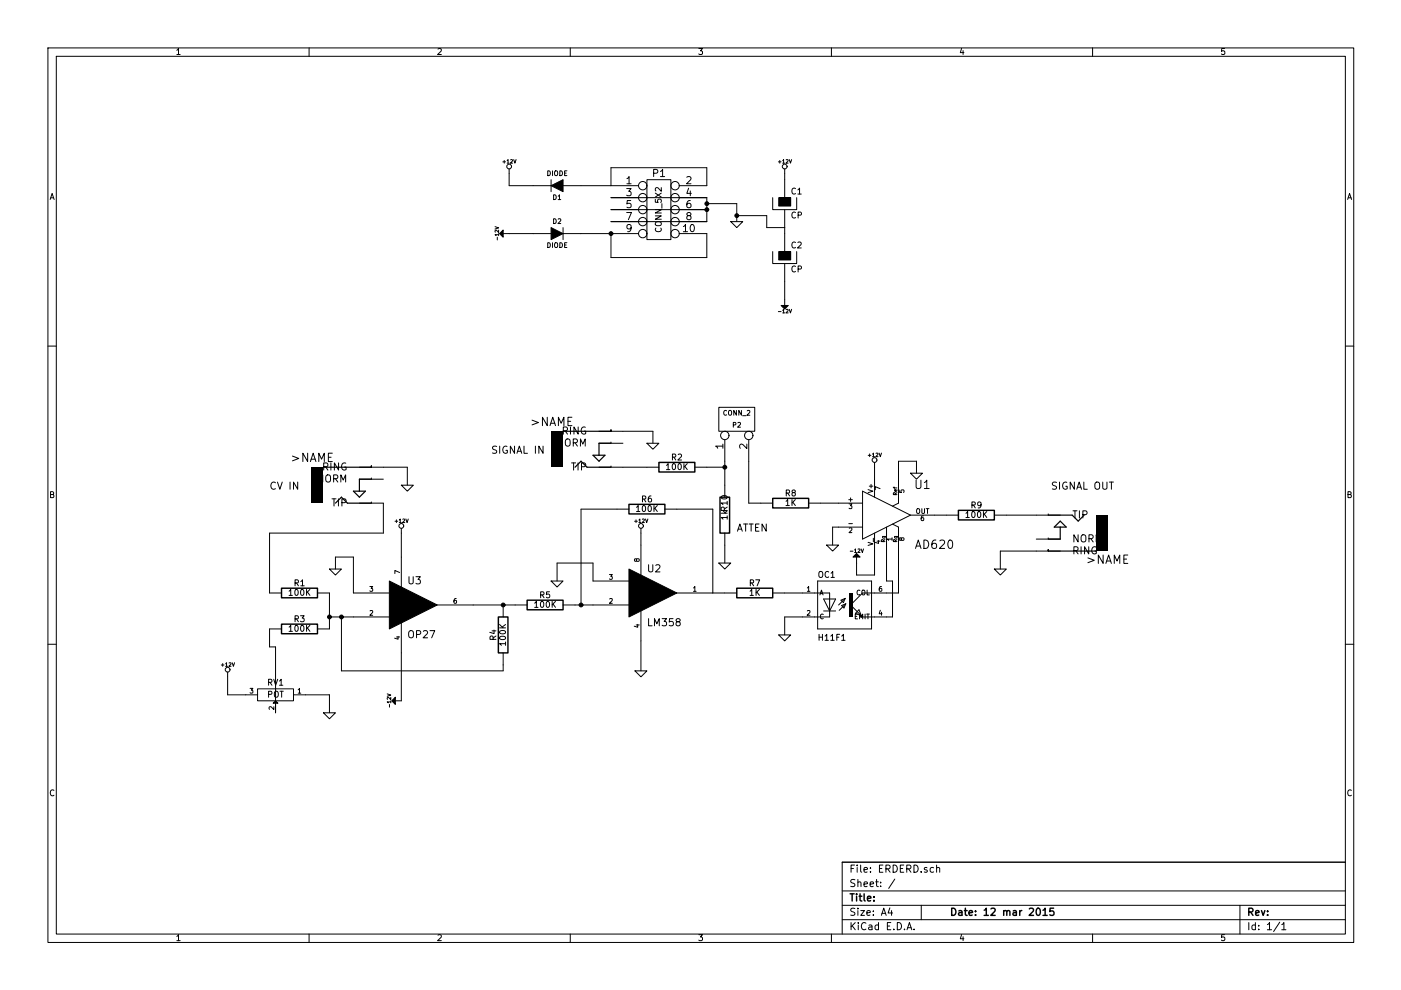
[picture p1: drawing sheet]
EESchema Schematic File Version 2  date Thu 12 Mar 2015 19:51:49 CET
LIBS:power
LIBS:device
LIBS:transistors
LIBS:conn
LIBS:linear
LIBS:regul
LIBS:74xx
LIBS:cmos4000
LIBS:adc-dac
LIBS:memory
LIBS:xilinx
LIBS:special
LIBS:microcontrollers
LIBS:dsp
LIBS:microchip
LIBS:analog_switches
LIBS:motorola
LIBS:texas
LIBS:intel
LIBS:audio
LIBS:interface
LIBS:digital-audio
LIBS:philips
LIBS:display
LIBS:cypress
LIBS:siliconi
LIBS:opto
LIBS:atmel
LIBS:contrib
LIBS:valves
LIBS:optocoupler
LIBS:erthenvar
LIBS:op27
LIBS:ERD-cache
EELAYER 25  0
EELAYER END
$Descr A4 11700 8267
encoding utf-8
Sheet 1 1
Title ""
Date "12 mar 2015"
Rev ""
Comp ""
Comment1 ""
Comment2 ""
Comment3 ""
Comment4 ""
$EndDescr
Wire Wire Line
	4850 1950 5100 1950
Wire Wire Line
	6050 4550 6050 4700
Wire Wire Line
	6550 2350 6550 2500
Wire Wire Line
	6550 1950 6550 1900
Wire Wire Line
	6550 1450 6550 1500
Wire Wire Line
	4250 1950 4450 1950
Wire Wire Line
	5900 1750 5100 1750
Wire Wire Line
	5900 1550 5900 1400
Wire Wire Line
	5900 1400 5100 1400
Wire Wire Line
	5100 1400 5100 1550
Wire Wire Line
	8650 4600 8350 4600
Wire Wire Line
	8350 4600 8350 4750
Wire Wire Line
	3400 4050 3400 3900
Wire Wire Line
	3400 3900 3200 3900
Wire Wire Line
	8400 4300 8650 4300
Wire Wire Line
	6350 4200 6250 4200
Wire Wire Line
	6250 4200 6250 3850
Wire Wire Line
	7300 4000 7300 3900
Wire Wire Line
	6950 4550 6950 4400
Wire Wire Line
	6950 4400 7000 4400
Wire Wire Line
	7500 4600 7500 4950
Wire Wire Line
	7500 4950 7400 4950
Wire Wire Line
	6550 4950 6700 4950
Wire Wire Line
	4650 4850 4650 4700
Wire Wire Line
	4650 4700 4950 4700
Wire Wire Line
	4950 4700 4950 4850
Wire Wire Line
	5350 5350 5350 5600
Connection ~ 4850 5050
Wire Wire Line
	5150 4250 4850 4250
Wire Wire Line
	4850 4250 4850 5050
Connection ~ 4200 5050
Wire Wire Line
	4300 5050 3950 5050
Wire Wire Line
	2250 5250 2250 5400
Wire Wire Line
	2250 5400 2300 5400
Wire Wire Line
	2300 5400 2300 5950
Wire Wire Line
	3350 5450 3350 5850
Wire Wire Line
	2950 4950 2950 4650
Wire Wire Line
	2950 4650 2800 4650
Wire Wire Line
	2800 4650 2800 4750
Wire Wire Line
	2850 5150 2850 5600
Wire Wire Line
	2850 5600 4200 5600
Wire Wire Line
	4200 5600 4200 5550
Connection ~ 2850 5150
Wire Wire Line
	2750 5150 2950 5150
Wire Wire Line
	2750 5250 2750 4950
Connection ~ 2750 5150
Wire Wire Line
	2550 5800 2750 5800
Wire Wire Line
	2750 5800 2750 5950
Wire Wire Line
	3350 4650 3350 4450
Wire Wire Line
	1900 5650 1900 5800
Wire Wire Line
	1900 5800 2050 5800
Wire Wire Line
	3200 4200 3200 4450
Wire Wire Line
	3200 4450 2250 4450
Wire Wire Line
	2250 4450 2250 4950
Wire Wire Line
	4800 5050 4950 5050
Wire Wire Line
	5650 4250 5950 4250
Wire Wire Line
	5950 4250 5950 4950
Wire Wire Line
	5350 4550 5350 4450
Wire Wire Line
	5950 4950 6050 4950
Wire Wire Line
	6550 5300 6550 5150
Wire Wire Line
	6550 5150 6700 5150
Wire Wire Line
	7400 4600 7400 4850
Wire Wire Line
	7400 4850 7450 4850
Wire Wire Line
	7450 4850 7450 5150
Wire Wire Line
	7450 5150 7400 5150
Wire Wire Line
	7150 4700 7150 4800
Wire Wire Line
	7150 4800 7300 4800
Wire Wire Line
	7300 4800 7300 4600
Wire Wire Line
	7500 4000 7500 3850
Wire Wire Line
	7500 3850 7650 3850
Wire Wire Line
	7650 3850 7650 3950
Wire Wire Line
	6850 4200 7000 4200
Wire Wire Line
	7800 4300 7900 4300
Wire Wire Line
	5200 3900 5400 3900
Wire Wire Line
	6050 3900 5900 3900
Wire Wire Line
	5200 3600 5450 3600
Wire Wire Line
	5450 3600 5450 3700
Wire Wire Line
	5100 1550 4850 1550
Wire Wire Line
	5100 1650 5900 1650
Wire Wire Line
	5100 1850 5900 1850
Wire Wire Line
	4450 1550 4250 1550
Wire Wire Line
	4250 1550 4250 1450
Wire Wire Line
	5900 1700 6150 1700
Wire Wire Line
	6150 1700 6150 1850
Connection ~ 5900 1700
Wire Wire Line
	5900 1850 5900 1650
Connection ~ 5900 1750
Wire Wire Line
	6150 1800 6400 1800
Connection ~ 6150 1800
Wire Wire Line
	6400 1800 6400 1900
Wire Wire Line
	6400 1900 6550 1900
Wire Wire Line
	6050 4050 6050 3850
Connection ~ 6050 3900
Connection ~ 5100 1950
Wire Wire Line
	5100 1950 5100 2150
Wire Wire Line
	5100 2150 5900 2150
Wire Wire Line
	5900 2150 5900 1950
$Comp
L AUDIO-JACKERTHENVAR_ERTHENVAR-JACK U6
U 1 1
P 8950 4500
F 0 "U6" H 8950 4500 10  0001 C CNN
F 1 "AUDIO-JACKERTHENVAR_ERTHENVAR-JACK" H 8950 4500 60  0001 C CNN
	1    8950 4500
	-1   0    0    1   
$EndComp
Text Notes 6150 4450 0    60   ~ 0
ATTEN\n
$Comp
L GND #PWR01
U 1 1
P 6050 4700
F 0 "#PWR01" H 6050 4700 30  0001 C CNN
F 1 "GND" H 6050 4630 30  0001 C CNN
	1    6050 4700
	1    0    0    -1  
$EndComp
$Comp
L R R10
U 1 1
P 6050 4300
F 0 "R10" V 6050 4200 50  0000 C CNN
F 1 "1k" V 6050 4300 50  0000 C CNN
	1    6050 4300
	-1   0    0    1   
$EndComp
$Comp
L CP C2
U 1 1
P 6550 2150
F 0 "C2" H 6600 2250 50  0000 L CNN
F 1 "CP" H 6600 2050 50  0000 L CNN
	1    6550 2150
	1    0    0    -1  
$EndComp
$Comp
L CP C1
U 1 1
P 6550 1700
F 0 "C1" H 6600 1800 50  0000 L CNN
F 1 "CP" H 6600 1600 50  0000 L CNN
	1    6550 1700
	1    0    0    -1  
$EndComp
$Comp
L -12V #PWR02
U 1 1
P 4250 1950
F 0 "#PWR02" H 4250 2080 20  0001 C CNN
F 1 "-12V" H 4250 2050 30  0000 C CNN
	1    4250 1950
	0    -1   -1   0   
$EndComp
$Comp
L +12V #PWR03
U 1 1
P 4250 1450
F 0 "#PWR03" H 4250 1400 20  0001 C CNN
F 1 "+12V" H 4250 1550 30  0000 C CNN
	1    4250 1450
	1    0    0    -1  
$EndComp
$Comp
L GND #PWR04
U 1 1
P 8350 4750
F 0 "#PWR04" H 8350 4750 30  0001 C CNN
F 1 "GND" H 8350 4680 30  0001 C CNN
	1    8350 4750
	1    0    0    -1  
$EndComp
$Comp
L GND #PWR05
U 1 1
P 5450 3700
F 0 "#PWR05" H 5450 3700 30  0001 C CNN
F 1 "GND" H 5450 3630 30  0001 C CNN
	1    5450 3700
	1    0    0    -1  
$EndComp
$Comp
L GND #PWR06
U 1 1
P 3400 4050
F 0 "#PWR06" H 3400 4050 30  0001 C CNN
F 1 "GND" H 3400 3980 30  0001 C CNN
	1    3400 4050
	1    0    0    -1  
$EndComp
$Comp
L R R2
U 1 1
P 5650 3900
F 0 "R2" V 5730 3900 50  0000 C CNN
F 1 "100K" V 5650 3900 50  0000 C CNN
	1    5650 3900
	0    -1   -1   0   
$EndComp
$Comp
L CONN_2 P2
U 1 1
P 6150 3500
F 0 "P2" V 6100 3500 40  0000 C CNN
F 1 "CONN_2" V 6200 3500 40  0000 C CNN
	1    6150 3500
	0    -1   -1   0   
$EndComp
$Comp
L R R8
U 1 1
P 6600 4200
F 0 "R8" V 6680 4200 50  0000 C CNN
F 1 "1K" V 6600 4200 50  0000 C CNN
	1    6600 4200
	0    -1   -1   0   
$EndComp
$Comp
L GND #PWR07
U 1 1
P 7650 3950
F 0 "#PWR07" H 7650 3950 30  0001 C CNN
F 1 "GND" H 7650 3880 30  0001 C CNN
	1    7650 3950
	1    0    0    -1  
$EndComp
$Comp
L R R9
U 1 1
P 8150 4300
F 0 "R9" V 8230 4300 50  0000 C CNN
F 1 "100K" V 8150 4300 50  0000 C CNN
	1    8150 4300
	0    -1   -1   0   
$EndComp
$Comp
L R R7
U 1 1
P 6300 4950
F 0 "R7" V 6380 4950 50  0000 C CNN
F 1 "1K" V 6300 4950 50  0000 C CNN
	1    6300 4950
	0    -1   -1   0   
$EndComp
$Comp
L GND #PWR08
U 1 1
P 4650 4850
F 0 "#PWR08" H 4650 4850 30  0001 C CNN
F 1 "GND" H 4650 4780 30  0001 C CNN
	1    4650 4850
	1    0    0    -1  
$EndComp
$Comp
L +12V #PWR09
U 1 1
P 5350 4450
F 0 "#PWR09" H 5350 4400 20  0001 C CNN
F 1 "+12V" H 5350 4550 30  0000 C CNN
	1    5350 4450
	1    0    0    -1  
$EndComp
$Comp
L R R6
U 1 1
P 5400 4250
F 0 "R6" V 5480 4250 50  0000 C CNN
F 1 "100K" V 5400 4250 50  0000 C CNN
	1    5400 4250
	0    -1   -1   0   
$EndComp
$Comp
L R R5
U 1 1
P 4550 5050
F 0 "R5" V 4630 5050 50  0000 C CNN
F 1 "100K" V 4550 5050 50  0000 C CNN
	1    4550 5050
	0    -1   -1   0   
$EndComp
Text Notes 9300 4100 2    60   ~ 0
SIGNAL OUT\n\n
Text Notes 4100 3800 0    60   ~ 0
SIGNAL IN
Text Notes 2250 4100 0    60   ~ 0
CV IN
$Comp
L -12V #PWR010
U 1 1
P 7150 4700
F 0 "#PWR010" H 7150 4830 20  0001 C CNN
F 1 "-12V" H 7150 4800 30  0000 C CNN
	1    7150 4700
	1    0    0    -1  
$EndComp
$Comp
L +12V #PWR011
U 1 1
P 7300 3900
F 0 "#PWR011" H 7300 3850 20  0001 C CNN
F 1 "+12V" H 7300 4000 30  0000 C CNN
	1    7300 3900
	1    0    0    -1  
$EndComp
$Comp
L +12V #PWR012
U 1 1
P 6550 1450
F 0 "#PWR012" H 6550 1400 20  0001 C CNN
F 1 "+12V" H 6550 1550 30  0000 C CNN
	1    6550 1450
	1    0    0    -1  
$EndComp
$Comp
L -12V #PWR013
U 1 1
P 6550 2500
F 0 "#PWR013" H 6550 2630 20  0001 C CNN
F 1 "-12V" H 6550 2600 30  0000 C CNN
	1    6550 2500
	-1   0    0    1   
$EndComp
$Comp
L GND #PWR014
U 1 1
P 6550 5300
F 0 "#PWR014" H 6550 5300 30  0001 C CNN
F 1 "GND" H 6550 5230 30  0001 C CNN
	1    6550 5300
	1    0    0    -1  
$EndComp
$Comp
L GND #PWR015
U 1 1
P 6950 4550
F 0 "#PWR015" H 6950 4550 30  0001 C CNN
F 1 "GND" H 6950 4480 30  0001 C CNN
	1    6950 4550
	1    0    0    -1  
$EndComp
$Comp
L -12V #PWR016
U 1 1
P 3350 5850
F 0 "#PWR016" H 3350 5980 20  0001 C CNN
F 1 "-12V" H 3350 5950 30  0000 C CNN
	1    3350 5850
	0    -1   -1   0   
$EndComp
$Comp
L +12V #PWR017
U 1 1
P 3350 4450
F 0 "#PWR017" H 3350 4400 20  0001 C CNN
F 1 "+12V" H 3350 4550 30  0000 C CNN
	1    3350 4450
	1    0    0    -1  
$EndComp
$Comp
L +12V #PWR018
U 1 1
P 1900 5650
F 0 "#PWR018" H 1900 5600 20  0001 C CNN
F 1 "+12V" H 1900 5750 30  0000 C CNN
	1    1900 5650
	1    0    0    -1  
$EndComp
$Comp
L GND #PWR019
U 1 1
P 2750 5950
F 0 "#PWR019" H 2750 5950 30  0001 C CNN
F 1 "GND" H 2750 5880 30  0001 C CNN
	1    2750 5950
	1    0    0    -1  
$EndComp
$Comp
L GND #PWR020
U 1 1
P 5350 5600
F 0 "#PWR020" H 5350 5600 30  0001 C CNN
F 1 "GND" H 5350 5530 30  0001 C CNN
	1    5350 5600
	1    0    0    -1  
$EndComp
$Comp
L GND #PWR021
U 1 1
P 6150 1850
F 0 "#PWR021" H 6150 1850 30  0001 C CNN
F 1 "GND" H 6150 1780 30  0001 C CNN
	1    6150 1850
	1    0    0    -1  
$EndComp
$Comp
L GND #PWR022
U 1 1
P 2800 4750
F 0 "#PWR022" H 2800 4750 30  0001 C CNN
F 1 "GND" H 2800 4680 30  0001 C CNN
	1    2800 4750
	1    0    0    -1  
$EndComp
$Comp
L R R4
U 1 1
P 4200 5300
F 0 "R4" V 4280 5300 50  0000 C CNN
F 1 "100K" V 4200 5300 50  0000 C CNN
	1    4200 5300
	-1   0    0    1   
$EndComp
$Comp
L R R3
U 1 1
P 2500 5250
F 0 "R3" V 2580 5250 50  0000 C CNN
F 1 "100K" V 2500 5250 50  0000 C CNN
	1    2500 5250
	0    -1   -1   0   
$EndComp
$Comp
L POT RV1
U 1 1
P 2300 5800
F 0 "RV1" H 2300 5700 50  0000 C CNN
F 1 "POT" H 2300 5800 50  0000 C CNN
	1    2300 5800
	-1   0    0    1   
$EndComp
$Comp
L AUDIO-JACKERTHENVAR_ERTHENVAR-JACK U5
U 1 1
P 2900 4000
F 0 "U5" H 2900 4000 10  0001 C CNN
F 1 "CV IN" H 2900 4000 60  0001 C CNN
	1    2900 4000
	1    0    0    -1  
$EndComp
$Comp
L AUDIO-JACKERTHENVAR_ERTHENVAR-JACK U4
U 2 1
P 4900 3700
F 0 "U4" H 4900 3700 10  0001 C CNN
F 1 "AUDIO-JACKERTHENVAR_ERTHENVAR-JACK" H 4900 3700 60  0001 C CNN
	2    4900 3700
	1    0    0    -1  
$EndComp
$Comp
L OP27 U3
U 1 1
P 3450 5050
F 0 "U3" H 3400 5250 60  0000 L CNN
F 1 "OP27" H 3400 4800 60  0000 L CNN
	1    3450 5050
	1    0    0    -1  
$EndComp
$Comp
L H11F1 OC1
U 1 1
P 7100 5050
F 0 "OC1" H 6825 5275 50  0000 L BNN
F 1 "H11F1" H 6825 4750 50  0000 L BNN
F 2 "optocoupler-DIL05" H 7100 5200 50  0001 C CNN
	1    7100 5050
	1    0    0    -1  
$EndComp
$Comp
L R R1
U 1 1
P 2500 4950
F 0 "R1" V 2580 4950 50  0000 C CNN
F 1 "100K" V 2500 4950 50  0000 C CNN
	1    2500 4950
	0    -1   -1   0   
$EndComp
$Comp
L DIODE D1
U 1 1
P 4650 1550
F 0 "D1" H 4650 1650 40  0000 C CNN
F 1 "DIODE" H 4650 1450 40  0000 C CNN
	1    4650 1550
	-1   0    0    1   
$EndComp
$Comp
L DIODE D2
U 1 1
P 4650 1950
F 0 "D2" H 4650 2050 40  0000 C CNN
F 1 "DIODE" H 4650 1850 40  0000 C CNN
	1    4650 1950
	1    0    0    -1  
$EndComp
$Comp
L CONN_5X2 P1
U 1 1
P 5500 1750
F 0 "P1" H 5500 2050 60  0000 C CNN
F 1 "CONN_5X2" V 5500 1750 50  0000 C CNN
	1    5500 1750
	1    0    0    -1  
$EndComp
$Comp
L LM358 U2
U 1 1
P 5450 4950
F 0 "U2" H 5400 5150 60  0000 L CNN
F 1 "LM358" H 5400 4700 60  0000 L CNN
	1    5450 4950
	1    0    0    -1  
$EndComp
$Comp
L AD620 U1
U 1 1
P 7400 4300
F 0 "U1" H 7700 4550 70  0000 C CNN
F 1 "AD620" H 7800 4050 70  0000 C CNN
	1    7400 4300
	1    0    0    -1  
$EndComp
$EndSCHEMATC
